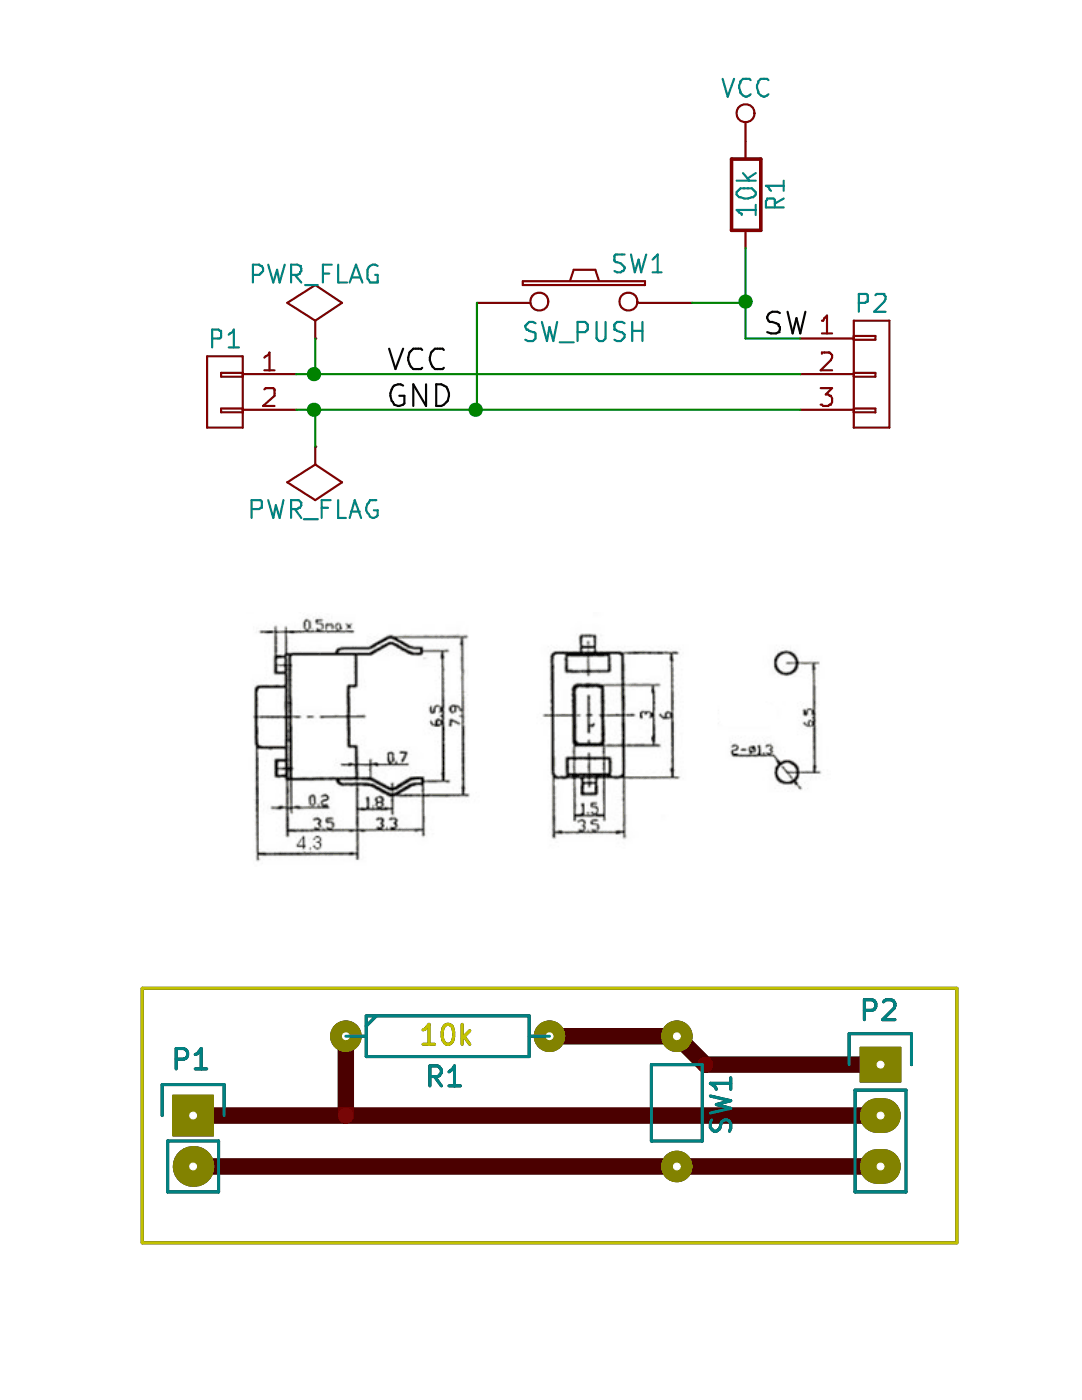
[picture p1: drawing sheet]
EESchema Schematic File Version 2
LIBS:power
LIBS:device
LIBS:transistors
LIBS:conn
LIBS:linear
LIBS:regul
LIBS:74xx
LIBS:cmos4000
LIBS:adc-dac
LIBS:memory
LIBS:xilinx
LIBS:microcontrollers
LIBS:dsp
LIBS:microchip
LIBS:analog_switches
LIBS:motorola
LIBS:texas
LIBS:intel
LIBS:audio
LIBS:interface
LIBS:digital-audio
LIBS:philips
LIBS:display
LIBS:cypress
LIBS:siliconi
LIBS:opto
LIBS:atmel
LIBS:contrib
LIBS:valves
LIBS:Cer_reso
LIBS:Test-cache
EELAYER 25 0
EELAYER END
$Descr A4 11693 8268
encoding utf-8
Sheet 1 1
Title ""
Date ""
Rev ""
Comp ""
Comment1 ""
Comment2 ""
Comment3 ""
Comment4 ""
$EndDescr
$Comp
L SW_PUSH SW1
U 1 1
P 4150 3000
F 0 "SW1" H 4300 3110 50  0000 C CNN
F 1 "SW_PUSH" H 4150 2920 50  0000 C CNN
F 2 "" H 4150 3000 50  0001 C CNN
F 3 "" H 4150 3000 50  0000 C CNN
	1    4150 3000
	1    0    0    -1  
$EndComp
$Comp
L CONN_01X02 P1
U 1 1
P 3150 3250
F 0 "P1" H 3150 3400 50  0000 C CNN
F 1 "CONN_01X02" V 3250 3250 50  0001 C CNN
F 2 "Pin_Headers:Pin_Header_Straight_1x02" H 3150 3250 50  0001 C CNN
F 3 "" H 3150 3250 50  0000 C CNN
	1    3150 3250
	-1   0    0    -1  
$EndComp
$Comp
L CONN_01X03 P2
U 1 1
P 4950 3200
F 0 "P2" H 4950 3400 50  0000 C CNN
F 1 "CONN_01X03" V 5050 3200 50  0001 C CNN
F 2 "Pin_Headers:Pin_Header_Straight_1x03" H 4950 3200 50  0001 C CNN
F 3 "" H 4950 3200 50  0000 C CNN
	1    4950 3200
	1    0    0    -1  
$EndComp
$Comp
L R R1
U 1 1
P 4600 2700
F 0 "R1" V 4680 2700 50  0000 C CNN
F 1 "10k" V 4600 2700 50  0000 C CNN
F 2 "Discret:R4" V 4530 2700 50  0001 C CNN
F 3 "" H 4600 2700 50  0000 C CNN
	1    4600 2700
	1    0    0    -1  
$EndComp
Wire Wire Line
	3350 3300 4750 3300
Wire Wire Line
	3350 3200 4750 3200
Wire Wire Line
	3850 3000 3850 3300
Connection ~ 3850 3300
Wire Wire Line
	4450 3000 4600 3000
Wire Wire Line
	4600 2850 4600 3100
Wire Wire Line
	4600 3100 4750 3100
Connection ~ 4600 3000
$Comp
L VCC #PWR01
U 1 1
P 4600 2550
F 0 "#PWR01" H 4600 2400 50  0001 C CNN
F 1 "VCC" H 4600 2700 50  0000 C CNN
F 2 "" H 4600 2550 50  0000 C CNN
F 3 "" H 4600 2550 50  0000 C CNN
	1    4600 2550
	1    0    0    -1  
$EndComp
Text Label 4650 3100 0    60   ~ 0
SW
Text Label 3600 3200 0    60   ~ 0
VCC
Text Label 3600 3300 0    60   ~ 0
GND
$Comp
L PWR_FLAG #FLG02
U 1 1
P 3400 3100
F 0 "#FLG02" H 3400 3195 50  0001 C CNN
F 1 "PWR_FLAG" H 3400 3280 50  0000 C CNN
F 2 "" H 3400 3100 50  0000 C CNN
F 3 "" H 3400 3100 50  0000 C CNN
	1    3400 3100
	1    0    0    -1  
$EndComp
$Comp
L PWR_FLAG #FLG03
U 1 1
P 3400 3400
F 0 "#FLG03" H 3400 3495 50  0001 C CNN
F 1 "PWR_FLAG" H 3400 3580 50  0000 C CNN
F 2 "" H 3400 3400 50  0000 C CNN
F 3 "" H 3400 3400 50  0000 C CNN
	1    3400 3400
	-1   0    0    1   
$EndComp
Wire Wire Line
	3400 3100 3400 3200
Connection ~ 3400 3200
Wire Wire Line
	3400 3400 3400 3300
Connection ~ 3400 3300
$EndSCHEMATC
